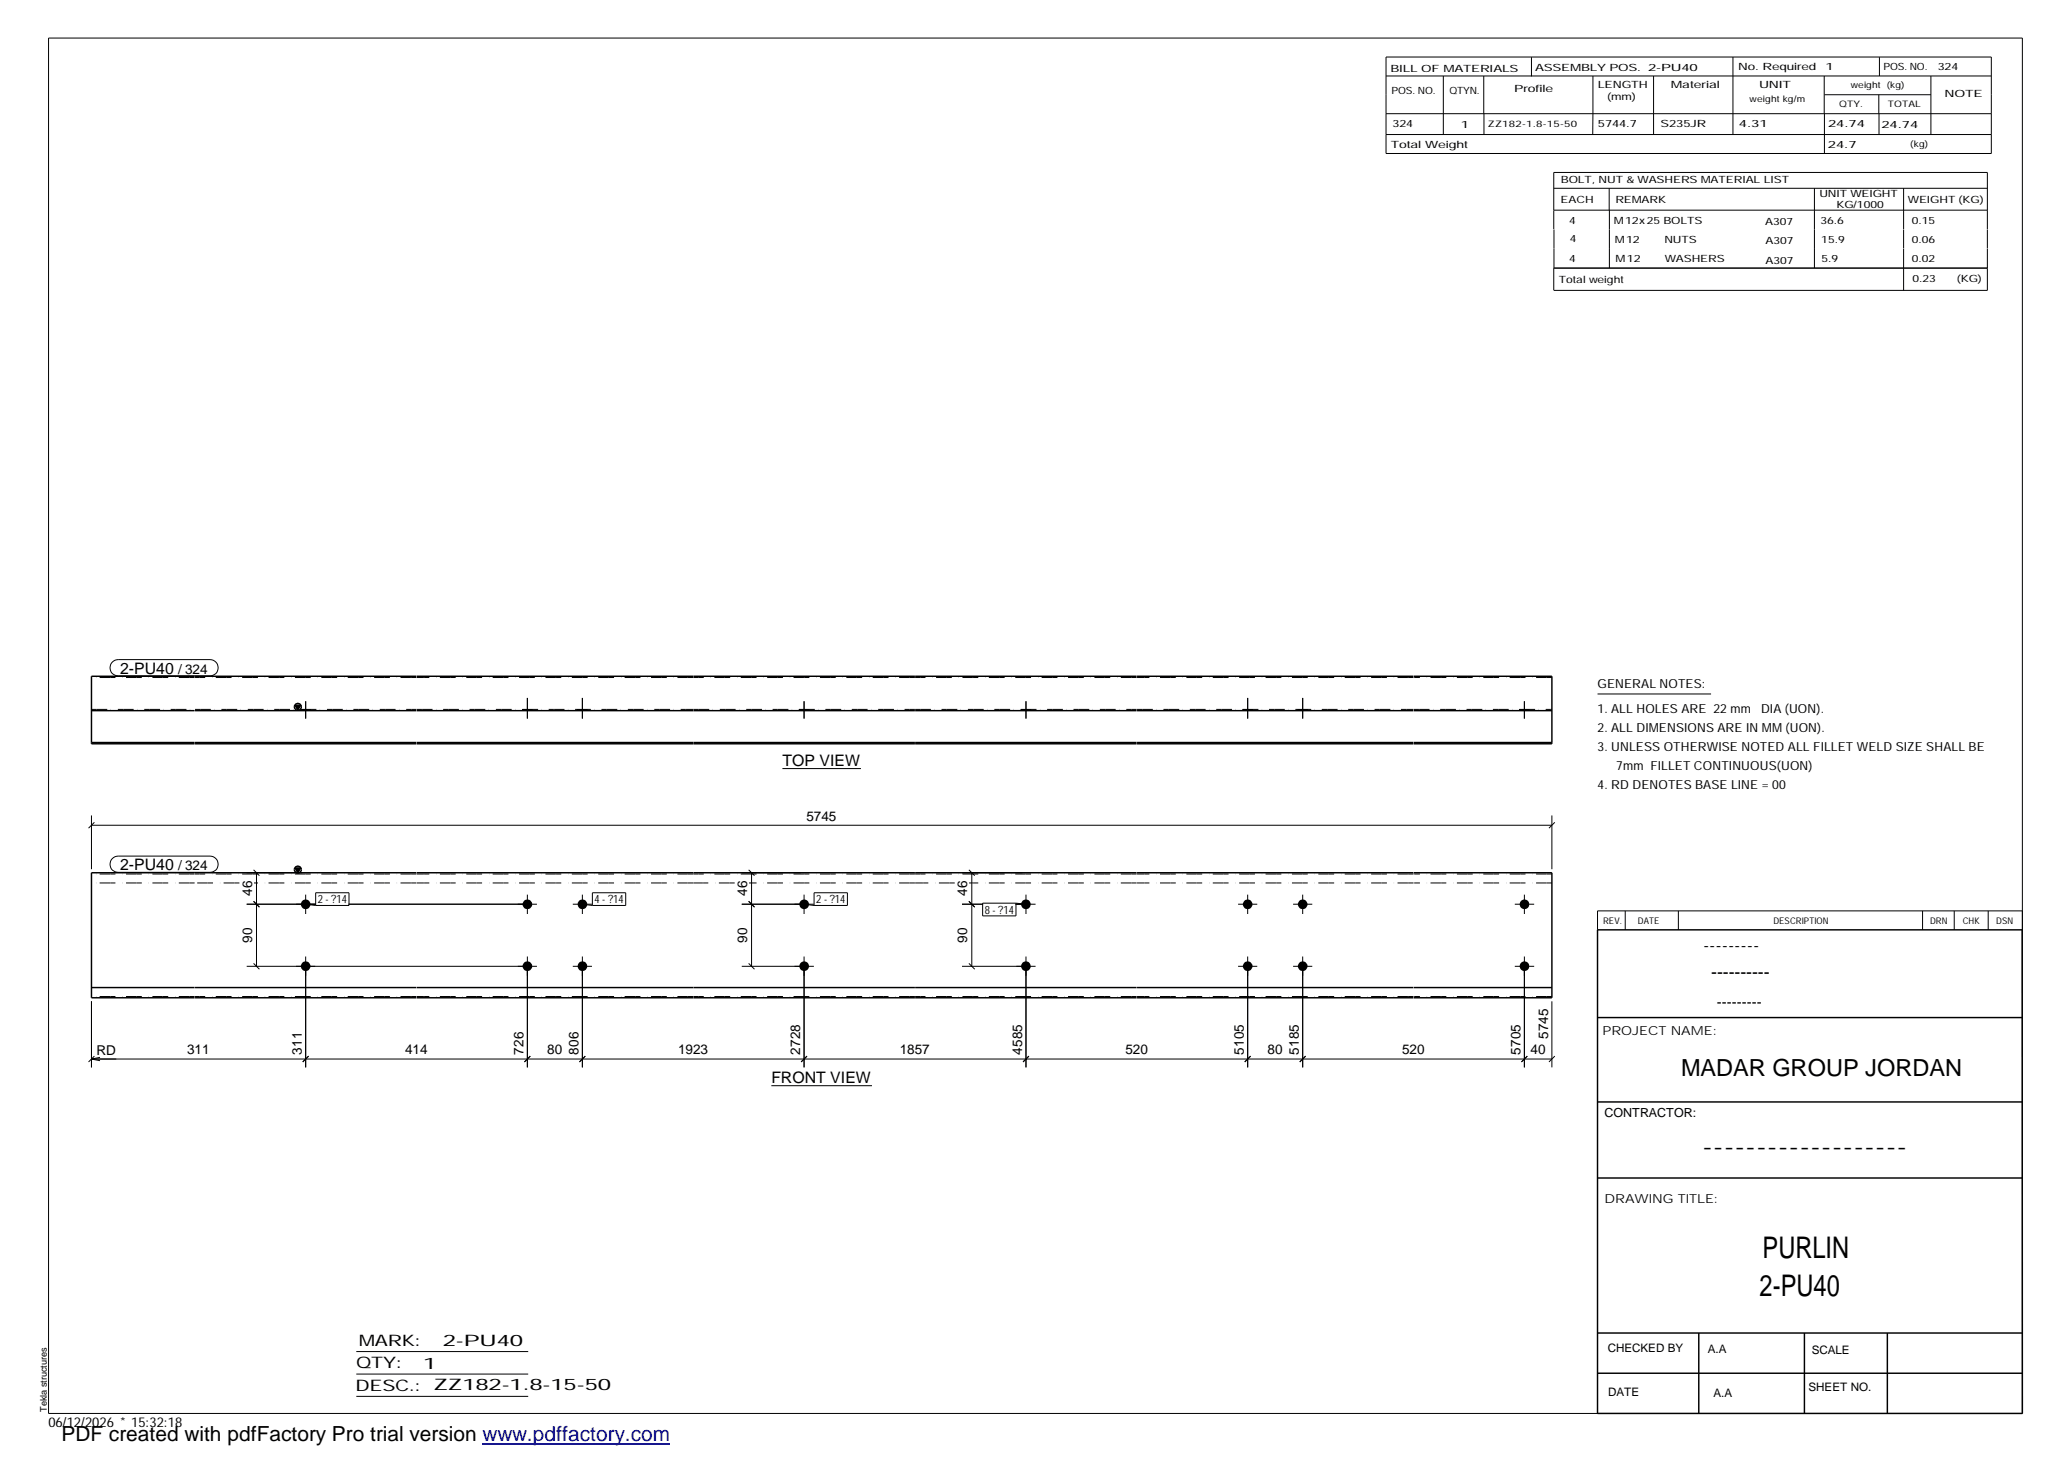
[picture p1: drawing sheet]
<svg xmlns="http://www.w3.org/2000/svg" width="420mm" height="297mm" viewBox="0 0 420 297" stroke-linecap="round" stroke-linejoin="round" font-family="sans-serif">
<g fill="#000">
<path d="M59.9 143.3h1.2l-.6 1zM59.9 176.3h1.2l-.6 1z"/>
<path d="M61.1 144.1h2v.3h-2z" fill-rule="evenodd"/>
<path d="M61.1 144.1h2v.3h-2z" fill-rule="evenodd"/>
<path d="M106.2 144.1h1.9v.3h-1.9z" fill-rule="evenodd"/>
<path d="M106.2 144.1h1.9v.3h-1.9z" fill-rule="evenodd"/>
<path d="M117.3 144.1h2v.3h-2z" fill-rule="evenodd"/>
<path d="M117.3 144.1h2v.3h-2z" fill-rule="evenodd"/>
<path d="M162.4 144.1h2v.3h-2z" fill-rule="evenodd"/>
<path d="M162.4 144.1h2v.3h-2z" fill-rule="evenodd"/>
<path d="M207.5 144.1h1.9v.3h-1.9z" fill-rule="evenodd"/>
<path d="M207.5 144.1h1.9v.3h-1.9z" fill-rule="evenodd"/>
<path d="M252.5 144.1h2v.3h-2z" fill-rule="evenodd"/>
<path d="M252.5 144.1h2v.3h-2z" fill-rule="evenodd"/>
<path d="M263.7 144.1h1.9v.3h-1.9z" fill-rule="evenodd"/>
<path d="M263.7 144.1h1.9v.3h-1.9z" fill-rule="evenodd"/>
<path d="M308.7 144.1h2v.3h-2z" fill-rule="evenodd"/>
<path d="M308.7 144.1h2v.3h-2z" fill-rule="evenodd"/>
<circle cx="62.1" cy="183.7" r=".97"/>
<circle cx="62.1" cy="196.3" r=".97"/>
<circle cx="107.2" cy="183.7" r=".98"/>
<circle cx="107.2" cy="196.3" r=".98"/>
<circle cx="118.3" cy="183.7" r=".99"/>
<circle cx="118.3" cy="196.3" r=".99"/>
<circle cx="163.4" cy="196.3" r=".98"/>
<circle cx="163.4" cy="183.7" r=".98"/>
<circle cx="208.4" cy="196.3" r=".98"/>
<circle cx="208.4" cy="183.7" r=".98"/>
<circle cx="253.5" cy="183.7" r=".97"/>
<circle cx="253.5" cy="196.3" r=".97"/>
<circle cx="264.7" cy="183.7" r=".97"/>
<circle cx="264.7" cy="196.3" r=".97"/>
<circle cx="309.7" cy="183.7" r=".98"/>
<circle cx="309.7" cy="196.3" r=".98"/>
</g>
<g fill="none" stroke="#000" stroke-width=".2">
<path d="M9.9 7.7h401v279.5h-401zM281.6 11.6h123v19.6h-123zM281.6 15.4h123M293.2 15.4v11.9M301.5 15.4v7.7M311.1 11.6v3.9M323.6 15.4v11.9M336 15.4v11.9M352.1 11.6v15.7M370.6 15.4v7.7M370.7 19.2h21.6M381.7 19.2v3.9"/>
<path d="M381.8 11.6v3.8M392.3 15.4v11.9M281.6 23.1h123M281.6 27.3h123M301.5 23.1v4.2M315.7 38.3h88.1M326.9 38.3v4.4M368.6 38.3v16.2M370.7 23.1v8.1M381.8 23.1v4.2M386.8 38.3v8.3M315.7 42.7h88.1"/>
<path d="M315.7 46.6v-11.6h88.1v11.6M315.7 46.6v7.9M327 42.7v11.8M386.8 46.6v3.9M386.8 50.6v8.4M403.8 46.6v3.9M403.8 50.6v8.4h-88.1M403.8 54.5h-88.1v4.5M22.8 134.5l.6-.4 .6-.1h18.7a1.65 1.65 0 0 1 1.6 1.7 1.65 1.65 0 0 1-1.6 1.6h-18.7a1.65 1.65 0 0 1-1.5-1 1.65 1.65 0 0 1 .3-1.8zM61.1 144.1v.3M62.1 142.5v3.5M63.1 144.1v.3"/>
<path d="M106.2 144.1v.3M107.1 141.8v4.2M108.1 144.1v.3M117.3 144.1v.3M118.3 141.8v4.2M119.3 144.1v.3M159 156.2h15.9M162.4 144.1v.3M163.4 142.5v3.5M164.4 144.1v.3M207.5 144.1v.3M208.4 142.5v3.5"/>
<path d="M209.4 144.1v.3M252.5 144.1v.3M253.5 141.8v4.2M254.5 144.1v.3M263.7 144.1v.3M264.7 141.8v4.2M265.6 144.1v.3M308.7 144.1v.3M309.7 142.5v3.5M310.7 144.1v.3M324.6 141h23M18.6 167.7h296.7"/>
<path d="M18.6 165.7v10.9M19.2 167.1l-1.2 1.2M22.8 174.4l.6-.3 .6-.2h18.7a1.65 1.65 0 0 1 1.6 1.7 1.65 1.65 0 0 1-1.6 1.6h-18.7a1.65 1.65 0 0 1-1.5-1 1.65 1.65 0 0 1 .3-1.8zM50.1 177.3h11.3M51.5 176.7l1.2 1.2M52.1 177.3v19M150.7 177.3h12M152.1 176.7l1.2 1.2M152.7 177.3v19M195.5 177.3h12.2M196.8 176.7l1.2 1.2M197.4 177.3v19"/>
<path d="M315.3 165.7v10.9M315.9 167.1l-1.2 1.2M50.1 196.3h59M50.1 183.7h14.1M51.5 195.7l1.2 1.2M51.5 183.1l1.2 1.2M62.1 181.8v3.9M62.1 194.3v22.6M62.1 183.7l2 .3M64.1 181.4h6.8v2.6h-6.8zM70.8 183.7h38.3M107.1 181.8v3.9"/>
<path d="M107.1 194.3v22.6M116.4 196.3h3.9M116.4 183.7h3.9M118.3 181.8v3.9M118.3 194.3v22.6M118.3 183.7l2.1 .3M120.4 181.4h6.7v2.6h-6.7zM150.7 196.3h14.7M150.7 183.7h14.7M152.1 195.7l1.2 1.2M152.1 183.1l1.2 1.2M163.4 181.8v3.9"/>
<path d="M163.4 194.3v22.6M163.4 183.7l2 .3M165.4 181.4h6.8v2.6h-6.8zM195.5 196.3h14.9M195.5 183.7h4.2M196.8 195.7l1.2 1.2M196.8 183.1l1.2 1.2M199.6 183.5h6.8v2.6h-6.8zM206.3 183.7h4.1M206.4 183.5l2 .2M208.4 181.8v3.9M208.4 194.3v22.6"/>
<path d="M251.5 196.3h3.9M251.5 183.7h3.9M253.5 181.8v3.9M253.5 194.3v22.6M262.7 196.3h3.9M262.7 183.7h3.9M264.7 181.8v3.9M264.7 194.3v22.6M307.8 196.3h3.9M307.8 183.7h3.9M309.7 181.8v3.9M309.7 194.3v22.6"/>
<path d="M330.2 185.1v3.8M341 185.1v3.8M390.6 185.1v3.8M397 185.1v3.8M403.9 185.1v3.8M410.9 185.1h-86.3v3.8M18.6 203.4v13.5M18.6 215.2h296.7M18.6 215.2l1.7 .3M19.2 214.6l-1.2 1.2M20.3 214.8l-1.7 .4M62.7 214.6l-1.2 1.2"/>
<path d="M107.7 214.6l-1.1 1.2M118.9 214.6l-1.2 1.2M164 214.6l-1.2 1.2M209 214.6l-1.1 1.2M254.1 214.6l-1.2 1.2M265.3 214.6l-1.2 1.2M310.3 214.6l-1.2 1.2M315.3 203.4v13.5M315.9 214.6l-1.2 1.2M156.7 220.6h20.5M72.4 274.6h34.9M72.4 279.2h34.9"/>
<path d="M72.4 283.7h34.9"/>
</g>
<g fill="none" stroke="#000" stroke-width=".3">
<path d="M39.5 137.4h-20.9v13.7h20.9M39.6 137.4h45M84.7 137.4h146.2M231 137.4h56.1M287.2 137.4h28.1v13.7h-28.1M18.6 150.9h20.9M18.6 144.4h20.9M39.6 151.1h45M39.6 150.9h45M39.6 144.4h45M59.9 143.3h1.2l-.6 1zM84.7 151.1h146.2"/>
<path d="M84.7 150.9h146.2M84.7 144.4h146.2M231 151.1h56.1M231 150.9h56.1M231 144.4h56.1M287.2 150.9h28.1M287.2 144.4h28.1M39.5 177.3h-20.9v25.4h20.9M39.6 177.3h45M59.9 176.3h1.2l-.6 1zM84.7 177.3h146.2M231 177.3h56.1"/>
<path d="M287.2 177.3h28.1v25.4h-28.1M324.6 188.9h86.2l.1 98.3h-86.3zM18.6 200.6h20.9M39.6 200.6h45M39.6 202.7h45M84.7 200.6h146.2M84.7 202.7h146.2M231 200.6h56.1M231 202.7h56.1M287.2 200.6h28.1M324.6 206.7h86.3M324.6 239.3h86.3"/>
<path d="M324.6 223.9h86.3M324.6 270.8h86.3M324.6 279h86.3M345.1 270.8v16.4M366.6 270.8v16.4M383.5 270.8v16.4"/>
<circle cx="60.5" cy="143.6" r=".71"/>
<circle cx="60.5" cy="176.7" r=".7"/>
</g>
<g fill="none" stroke="#000" stroke-width=".2" stroke-dasharray="1.1 0 2.1 .7 0 1.4" stroke-linecap="butt">
<path d="M39.5 137.7h-20.9M84.6 137.7h-45M140.8 137.7h-56.1M185.9 137.7h-45M230.9 137.7h-45M287.1 137.7h-56.1M315.3 137.7h-28.1M18.6 144.1h20.9M39.6 144.1h45M84.7 144.1h56.1M140.9 144.1h45M185.9 144.1h45"/>
<path d="M231 144.1h56.1M287.2 144.1h28.1M39.5 179.4h-20.9M39.5 177.6h-20.9M48.6 179.4h-9M84.6 179.4h-33M84.6 177.6h-45M140.8 179.4h-56.1M140.8 177.6h-56.1M149.3 179.4h-8.4M185.9 179.4h-33.7M185.9 177.6h-45"/>
<path d="M194 179.4h-8.1M230.9 179.4h-34M230.9 177.6h-45M287.1 179.4h-56.1M287.1 177.6h-56.1M315.3 179.4h-28.1M315.3 177.6h-28.1M39.5 202.5h-20.9M84.6 202.5h-45M140.8 202.5h-56.1M185.9 202.5h-45M230.9 202.5h-45"/>
<path d="M287.1 202.5h-56.1M315.3 202.5h-28.1"/>
</g>
<path d="M98 293.3h38.2" fill="none" stroke="#00f" stroke-width=".3"/>
<g font-size="6.1">
<text x="358.1" y="255.5">PURLIN</text>
<text x="357.5" y="263.3">2-PU40</text>
</g>
<text font-size="4.8" x="341.5" y="218.6">MADAR GROUP JORDAN</text>
<text font-size="4.2" x="12.5" y="292.7">PDF created with pdfFactory Pro trial version www.pdffactory.com</text>
<g font-size="3.6">
<text x="346.1" y="193.2">---------</text>
<text x="347.7" y="198.6">----------</text>
<text x="345.8" y="234.2">-------------------</text>
</g>
<g font-size="3.2">
<text x="24.4" y="136.9">2-PU40</text>
<text x="159" y="155.6">TOP VIEW</text>
<text x="24.4" y="176.8">2-PU40</text>
<text x="156.7" y="220.1">FRONT VIEW</text>
<text x="72.9" y="273.5">MARK:</text>
<text x="90" y="273.5">2-PU40</text>
<text x="72.4" y="278">QTY:</text>
<text x="86" y="278.1">1</text>
<text x="72.2" y="282.6">DESC.:</text>
<text x="88.1" y="282.4">ZZ182-1.8-15-50</text>
</g>
<text font-size="3" x="348.8" y="204.5">---------</text>
<g font-size="2.8">
<text x="36.2" y="136.9">/ 324</text>
<text x="163.8" y="166.7">5745</text>
<text x="36.2" y="176.8">/ 324</text>
<text x="51.2" y="182.1" transform="rotate(-90 51.2 182.1)">46</text>
<text x="151.8" y="182.1" transform="rotate(-90 151.8 182.1)">46</text>
<text x="196.5" y="182.1" transform="rotate(-90 196.5 182.1)">46</text>
<text x="51.2" y="191.6" transform="rotate(-90 51.2 191.6)">90</text>
<text x="151.8" y="191.6" transform="rotate(-90 151.8 191.6)">90</text>
<text x="196.5" y="191.6" transform="rotate(-90 196.5 191.6)">90</text>
<text x="19.6" y="214.3">RD</text>
<text x="38" y="214.2">311</text>
<text x="61.3" y="214.3" transform="rotate(-90 61.3 214.3)">311</text>
<text x="82.3" y="214.2">414</text>
<text x="106.3" y="214.3" transform="rotate(-90 106.3 214.3)">726</text>
<text x="111.2" y="214.2">80</text>
<text x="117.5" y="214.3" transform="rotate(-90 117.5 214.3)">806</text>
<text x="137.8" y="214.2">1923</text>
<text x="162.6" y="214.3" transform="rotate(-90 162.6 214.3)">2728</text>
<text x="182.8" y="214.2">1857</text>
<text x="207.6" y="214.3" transform="rotate(-90 207.6 214.3)">4585</text>
<text x="228.6" y="214.2">520</text>
<text x="252.7" y="214.3" transform="rotate(-90 252.7 214.3)">5105</text>
<text x="257.5" y="214.2">80</text>
<text x="263.9" y="214.3" transform="rotate(-90 263.9 214.3)">5185</text>
<text x="284.9" y="214.2">520</text>
<text x="308.9" y="214.3" transform="rotate(-90 308.9 214.3)">5705</text>
<text x="311" y="214.2">40</text>
<text x="314.5" y="211.1" transform="rotate(-90 314.5 211.1)">5745</text>
<text x="9.8" y="290">06/12/2026 * 15:32:18</text>
</g>
<g font-size="2.5">
<text x="324.6" y="139.9">GENERAL NOTES:</text>
<text x="324.6" y="148.7">2. ALL DIMENSIONS ARE IN MM(UON).</text>
<text x="324.6" y="144.9">1. ALL HOLES ARE 22 mm</text>
<text x="357.8" y="144.9">DIA (UON).</text>
<text x="324.6" y="152.5">3. UNLESS OTHERWISE NOTED ALL FILLET WELD SIZE SHALL BE</text>
<text x="324.6" y="160.2">4. RD DENOTES BASE LINE = 00</text>
<text x="328.4" y="156.4">7mm FILLET CONTINUOUS(UON)</text>
<text x="325.6" y="210.3">PROJECT NAME:</text>
<text x="326" y="226.9">CONTRACTOR:</text>
<text x="326" y="244.4">DRAWING TITLE:</text>
</g>
<g font-size="2.4">
<text x="326.7" y="274.7">CHECKED BY</text>
<text x="347" y="275">A.A</text>
<text x="368.1" y="275.1">SCALE</text>
<text x="326.7" y="283.6">DATE</text>
<text x="348.1" y="283.9">A.A</text>
<text x="367.5" y="282.6">SHEET NO.</text>
</g>
<g font-size="2.3">
<text x="64.6" y="183.5">2- ?14</text>
<text x="120.8" y="183.5">4- ?14</text>
<text x="165.8" y="183.5">2- ?14</text>
<text x="200.1" y="185.7">8- ?14</text>
</g>
<g font-size="2">
<text x="282.5" y="14.6">BILL OF MATERIALS</text>
<text x="311.9" y="14.4">ASSEMBLY POS.</text>
<text x="324.6" y="17.9">LENGTH</text>
<text x="334.9" y="14.4">2-PU40</text>
<text x="339.5" y="17.9">Material</text>
<text x="353.1" y="14.2">No. Required</text>
<text x="357.4" y="17.9">UNIT</text>
<text x="370.9" y="14.2">1</text>
<text x="382.7" y="14.2">POS. NO.</text>
<text x="393.7" y="14.3">324</text>
<text x="282.7" y="19.1">POS. NO.</text>
<text x="294.5" y="19">QTYN.</text>
<text x="307.6" y="18.7">Profile</text>
<text x="326.5" y="20.4">(mm)</text>
<text x="395.1" y="19.6">NOTE</text>
<text x="282.9" y="25.8">324</text>
<text x="296.8" y="26">1</text>
<text x="324.7" y="25.9">5744.7</text>
<text x="337.4" y="25.9">S235JR</text>
<text x="353.3" y="25.9">4.31</text>
<text x="371.4" y="25.9">24.74</text>
<text x="382.3" y="25.9">24.74</text>
<text x="282.6" y="30.1">Total Weight</text>
<text x="371.4" y="30">24.7</text>
<text x="317.1" y="41.3">EACH</text>
<text x="317.1" y="37.2">BOLT, NUT &amp; WASHERS MATERIAL LIST</text>
<text x="328.2" y="41.3">REMARK</text>
<text x="369.7" y="40.1">UNIT WEIGHT</text>
<text x="387.6" y="41.2">WEIGHT (KG)</text>
<text x="318.8" y="45.4">4</text>
<text x="327.9" y="45.6">M12x25 BOLTS</text>
<text x="358.6" y="45.6">A307</text>
<text x="369.9" y="45.5">36.6</text>
<text x="373.1" y="42.2">KG/1000</text>
<text x="388.4" y="45.5">0.15</text>
<text x="318.8" y="53.3">4</text>
<text x="318.9" y="49.2">4</text>
<text x="328.1" y="49.3">M12</text>
<text x="328.3" y="53.3">M12</text>
<text x="338.2" y="49.4">NUTS</text>
<text x="338.2" y="53.3">WASHERS</text>
<text x="358.7" y="49.6">A307</text>
<text x="358.7" y="53.5">A307</text>
<text x="370" y="49.3">15.9</text>
<text x="370.1" y="53.2">5.9</text>
<text x="388.4" y="49.4">0.06</text>
<text x="388.4" y="53.3">0.02</text>
<text x="316.7" y="57.5">Total weight</text>
<text x="388.6" y="57.3">0.23</text>
<text x="397.6" y="57.3">(KG)</text>
</g>
<g font-size="1.9">
<text x="325.7" y="187.8">REV.</text>
<text x="332.8" y="187.6">DATE</text>
<text x="360.3" y="187.7">DESCRIPTION</text>
<text x="392.1" y="187.6">DRN</text>
<text x="398.8" y="187.6">CHK</text>
<text x="405.6" y="187.7">DSN</text>
<text x="9.5" y="286.8" transform="rotate(-90 9.5 286.8)">Tekla structures</text>
</g>
<g font-size="1.8">
<text x="376" y="17.9">weight (kg)</text>
<text x="355.5" y="20.7">weightkg/m</text>
<text x="373.6" y="21.7">QTY.</text>
<text x="383.5" y="21.8">TOTAL</text>
<text x="302.3" y="25.9">ZZ182-1.8-15-50</text>
<text x="388.1" y="29.8">(kg)</text>
</g>
</svg>
